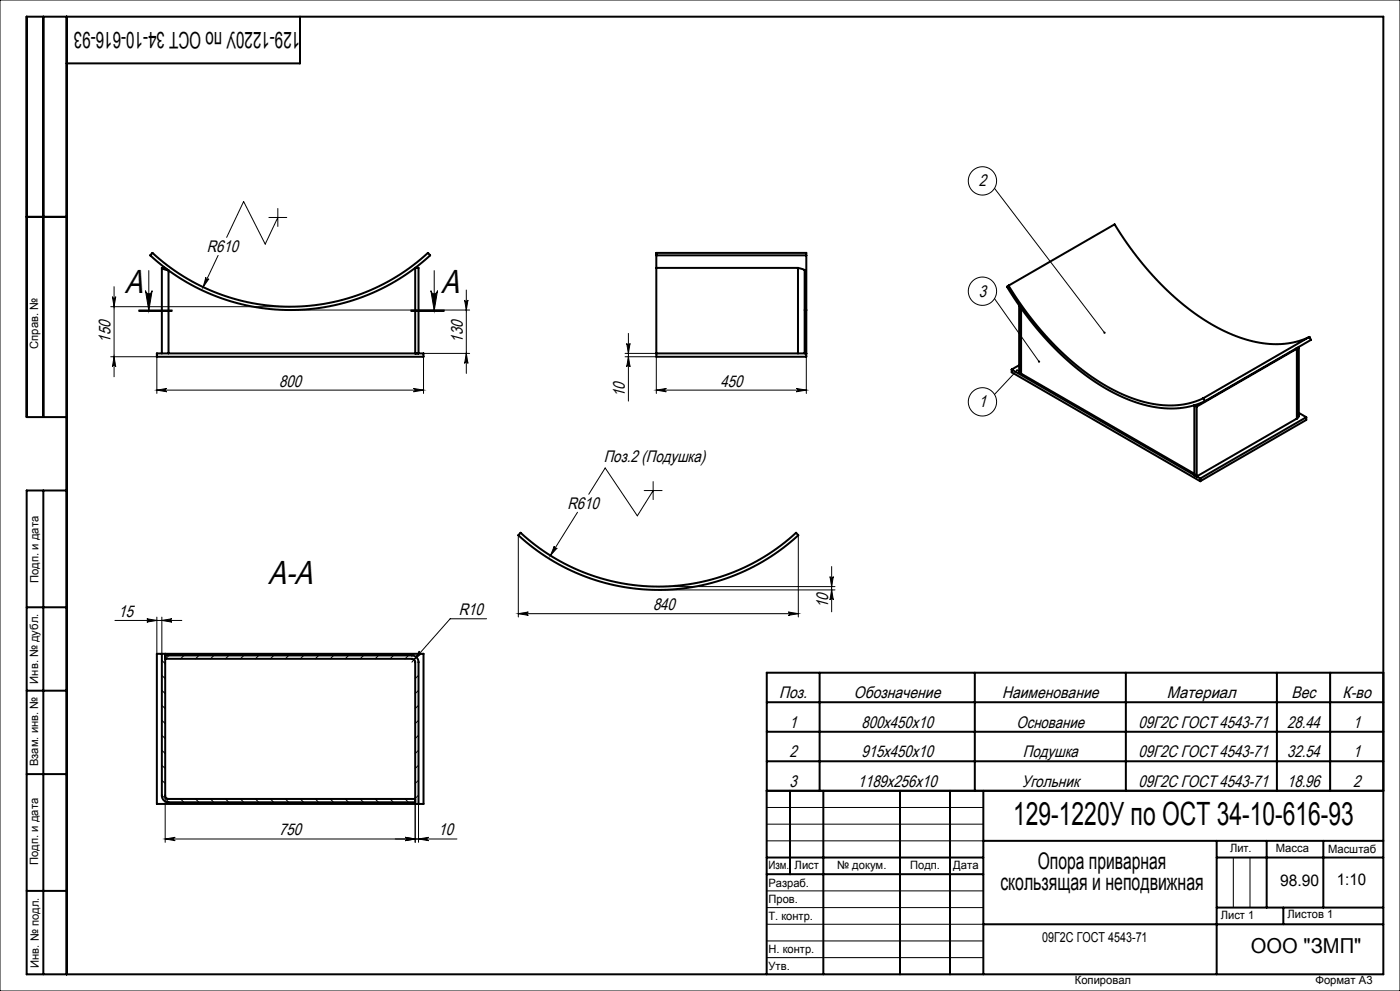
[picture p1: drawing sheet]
<svg xmlns="http://www.w3.org/2000/svg" width="420mm" height="297mm" viewBox="0 0 420 297" stroke-linecap="round" stroke-linejoin="round" font-family="sans-serif">
<g fill="none" stroke="#000" stroke-width=".3">
<path d="M0 0h420v297h-420zM298.3 56.4l33.1 43.3M65.4 76.5l-4.5 9.5M80.7 65.2h5.3M83.3 65.2l-3.7 8-6.5-12.8-5.1 10.7M83.3 62.5v5.4M33.2 91.9h53.9M33.7 88.9a.5 .5 0 0 0 .5 .5 .5 .5 0 0 0 .5-.5l-.5 3zM34.2 85.9v27M41.6 93.3h10zM41.6 93.1h10M41.6 92.9h10"/>
<path d="M43.6 87.1a1 1 0 0 0 1 1 1 1 0 0 0 1-1l-1 6zM44.6 81.1v12M61.8 83.1a.5 .5 0 0 0 .2 .7 .5 .5 0 0 0 .7-.3l-1.8 2.5zM87.1 92.9h53.8M123.3 93.1h10M123.3 93.3h10M129.3 87.1a1 1 0 0 0 1 1 1 1 0 0 0 1-1l-1 6zM130.3 81.1v12M139.4 89.9a.5 .5 0 0 0 .5 .5 .5 .5 0 0 0 .5-.5l-.5 3zM139.9 86.9v25M188.5 99.9v20.3M298.3 89.5l13.4 18.9"/>
<path d="M33.2 106.9h13.9v11M34.2 106.9l.5 3a.5 .5 0 0 0-.5-.5 .5 .5 0 0 0-.5 .5zM47.1 116.9l3-.5a.5 .5 0 0 0-.5 .5 .5 .5 0 0 0 .5 .5zM47.1 116.9h80M124.1 116.4l3 .5-3 .5a.5 .5 0 0 0 .4-.5 .5 .5 0 0 0-.4-.5zM127.1 106.9v11M127.1 105.9h13.8M139.9 105.9l.5 3a.5 .5 0 0 0-.5-.5 .5 .5 0 0 0-.5 .5zM187.5 106.9h9.4v11M187.5 105.9h9.4M188 102.9a.5 .5 0 0 0 .5 .5 .5 .5 0 0 0 .5-.5l-.5 3zM188.5 106.9l.5 3a.5 .5 0 0 0-.5-.5 .5 .5 0 0 0-.5 .5z"/>
<path d="M196.9 116.9l3-.5a.5 .5 0 0 0-.5 .5 .5 .5 0 0 0 .5 .5zM196.9 116.9h45M238.9 116.4l3 .5-3 .5a.5 .5 0 0 0 .5-.5 .5 .5 0 0 0-.5-.5zM241.9 106.9v11M305.1 111l-6.8 7.2M173.2 153.5l-8.1 13M193.3 147h5.3M195.9 147l-4.7 7.6-9.6-14.3-5 7.8M195.9 144.3v5.4M155.5 160.4v24.5M166.3 163.7a.5 .5 0 0 0 .2 .7 .5 .5 0 0 0 .6-.2l-2 2.3zM197.5 175.8h53"/>
<path d="M197.5 176.8h53M239.5 160.4v24.5M249 172.8a.5 .5 0 0 0 .5 .5 .5 .5 0 0 0 .5-.5l-.5 3zM249.5 169.8v13.6M249.5 176.8l.5 3a.5 .5 0 0 0-.5-.5 .5 .5 0 0 0-.5 .5zM34.5 185.9h20.1M44.1 185.4l3 .5-3 .5a.5 .5 0 0 0 .4-.5 .5 .5 0 0 0-.4-.5zM47.1 184.9v11M48.6 185.9l3-.5a.5 .5 0 0 0-.5 .5 .5 .5 0 0 0 .5 .5zM48.6 197.9l1 1M48.6 184.9v11M50.7 196.4l-1 1"/>
<path d="M55.2 196.4l-1 1M59.7 196.4l-1 1M64.2 196.4l-1 1M68.6 196.4l-1 1M73.1 196.4l-1 1M77.6 196.4l-1 1M82.1 196.4l-1 1M86.6 196.4l-1 1M91.1 196.4l-1 1M95.6 196.4l-1 1M100.1 196.4l-1 1M104.6 196.4l-1 1"/>
<path d="M109.1 196.4l-1 1M113.5 196.4l-1 1M118 196.4l-1 1M122.5 196.4l-1 1M124.7 198.8l-.1 .1M125.8 195.1a.5 .5 0 0 0 .1 .7 .5 .5 0 0 0 .7 0l-2.4 1.9zM146 185.4h-10.9l-11.5 13M155.5 183.9l3-.5a.5 .5 0 0 0-.5 .5 .5 .5 0 0 0 .5 .5zM155.5 183.9h84M236.5 183.4l3 .5-3 .5a.5 .5 0 0 0 .5-.5 .5 .5 0 0 0-.5-.5zM48.6 215.9l1 1M48.6 211.4l1 1"/>
<path d="M48.6 206.9l1 1M48.6 202.4l1 1M125.6 202.4l-1 1M125.6 206.9l-1 1M125.6 211.4l-1 1M125.6 215.9l-1 1M48.6 238.3l2.1 2.1M48.6 233.8l1 1M48.6 229.3l1 1M48.6 224.8l1 1M48.6 220.4l1 1M49.6 238.4v14"/>
<path d="M54.2 239.4l1 1M58.7 239.4l1 1M63.2 239.4l1 1M67.6 239.4l1 1M72.1 239.4l1 1M76.6 239.4l1 1M81.1 239.4l1 1M85.6 239.4l1 1M90.1 239.4l1 1M94.6 239.4l1 1M99.1 239.4l1 1M103.6 239.4l1 1"/>
<path d="M108.1 239.4l1 1M112.5 239.4l1 1M117 239.4l1 1M121.5 239.4l1 1M125.6 220.4l-1 1M125.6 224.8l-1 1M125.6 229.3l-1 1M125.6 233.8l-1 1M125.6 238.3l-1 1M49.6 251.4l3-.5a.5 .5 0 0 0-.5 .5 .5 .5 0 0 0 .5 .5zM49.6 251.4h87.5M121.6 250.9l3 .5-3 .5a.5 .5 0 0 0 .4-.5 .5 .5 0 0 0-.4-.5z"/>
<path d="M124.6 240.9v11.5M125.6 251.4l3-.5a.5 .5 0 0 0-.5 .5 .5 .5 0 0 0 .5 .5zM125.6 240.9v11.5M230 242h65M230 247h65M230 252h65M370 257v15M375 257v15M230 267h65M230 272h65M230 277h65M230 282h65"/>
<path d="M230 287h65"/>
<circle cx="294.7" cy="54.2" r="4.2"/>
<circle cx="294.7" cy="87.3" r="4.2"/>
<circle cx="294.7" cy="120.4" r="4.2"/>
</g>
<g fill="none" stroke="#000" stroke-width=".6">
<path d="M13 5v120M20 5v287M90 5v14h-70M8 65h12M45.7 75.8a61 61 0 0 0 82.7 0l.7 .7a62 62 0 0 1-84 0zM196.9 76.5v3.8M196.9 76.5v-.7h45v.7M196.9 76.5h45M241.9 76.5v16.4M48.6 80.3l2 .7M48.6 80.3h1l1 .7M48.6 80.3v25.6"/>
<path d="M50.6 81v24.9M196.9 80.3h42.5M196.9 80.3v26.6h45v-14M239.4 80.3l2 .7v24.9M239.4 80.3v25.6M241.4 92.9h.5M302.6 85.6l-.5 .3a87.5 87.5 0 0 0 30.7 31.2 34.9 34.9 0 0 0 23.7 4.8l2.6-.7 2.4-1M302.6 85.6a85.4 85.4 0 0 0 31.3 31.2 33 33 0 0 0 23.1 4l4-1.5M302.6 85.6l31.8-18.4a85.4 85.4 0 0 0 31.3 31.2 33 33 0 0 0 23.1 4l4-1.4M305.7 91.5v19.7l.6 .8M306.3 92.4v19.6M47.1 105.9h80v1h-80z"/>
<path d="M124.6 105.9v-25.6h1v25.6M196.9 105.9h45M303.5 110.7l56.6 32.7M303.5 110.7v.9l56.6 32.6M305.7 109.5l-2.2 1.2M306.3 112l52 30M361 119.3l.5 .9M388.9 104.4l.2 .1M389.1 104.5l-30.1 17.4M389.1 104.5v20.9M389.6 104l-.5 .5M389.6 104v20.6l-.5 .8"/>
<path d="M392.8 101l.5 .9-31.8 18.3M392.8 101l-31.8 18.3M20 125h-12v-120h407v287h-407v-145h12M359 121.9l-.7-.4v20.9l.7 .4M359 121.9v20.9M389.1 125.4l-30.1 17.4M389.6 123.7l2.3 1.3M391.9 125l-31.8 18.4M391.9 125v.9l-31.8 18.3M13 147v145M156.2 159.7a61 61 0 0 0 82.6 0l.7 .7a62 62 0 0 1-84 0zM360.1 143.4v.8"/>
<path d="M8 182h12M47.1 195.9h80v45h-80zM48.6 195.9v42.5a2 2 0 0 0 2 2h74M49.6 195.9v42.5a1 1 0 0 0 1 1h74M49.6 196.4h74a2 2 0 0 1 2 2v42.5M49.6 197.4h74a1 1 0 0 1 1 1v42.5M8 207h12M230 219.3h185M230 210.5h185M245.9 201.6v35.4M292.4 201.6v35.4M337.8 201.6v35.4"/>
<path d="M383.1 201.6v35.4M399 201.6v35.4M415 201.6h-185v90.4M8 232h12M230 237h185M230 228.2h185M237 237v25M247 237v55M270 237v55M285 237v55M295 237v55M230 257h65"/>
<path d="M295 252h120M365 252v40M365 257h50M380 252v20M397 252v20M8 267h12M230 262h65M295 277h120M365 272h50M385 272v5"/>
</g>
<g fill="#000">
<path d="M61.8 83.1l-.9 2.9 1.8-2.5a.5 .5 0 0 1-.7 .3 .5 .5 0 0 1-.2-.7zM47.1 116.9l3-.5a.5 .5 0 0 0-.5 .5 .5 .5 0 0 0 .5 .5zM124.1 116.4l3 .5-3 .5a.5 .5 0 0 0 .4-.5 .5 .5 0 0 0-.4-.5zM196.9 116.9l3-.5a.5 .5 0 0 0-.5 .5 .5 .5 0 0 0 .5 .5zM238.9 116.4l3 .5-3 .5a.5 .5 0 0 0 .5-.5 .5 .5 0 0 0-.5-.5zM125.8 195.1l-1.6 2.6 2.4-1.9a.5 .5 0 0 1-.7 0 .5 .5 0 0 1-.1-.7zM166.3 163.7l-1.2 2.8 2-2.3a.5 .5 0 0 1-.6 .2 .5 .5 0 0 1-.2-.7z"/>
<path d="M331.1 99.5v.4l.5 .1-.2-.3 .2 .2v-.4zM304.9 110.7a.33 .33 0 0 0 0 .5 .33 .33 0 0 0 .5 0 .33 .33 0 0 0 0-.5l-.3 .3 .3-.3zM311.5 108.1v.5h.4l-.2-.2 .3 .2-.1-.5zM129.3 87.1a1 1 0 0 0 1 1 1 1 0 0 0 1-1l-1 6zM43.6 87.1a1 1 0 0 0 1 1 1 1 0 0 0 1-1l-1 6z"/>
<path d="M34.2 106.9l.5 3a.5 .5 0 0 0-.5-.5 .5 .5 0 0 0-.5 .5zM33.7 88.9a.5 .5 0 0 0 .5 .5 .5 .5 0 0 0 .5-.5l-.5 3zM139.9 105.9l.5 3a.5 .5 0 0 0-.5-.5 .5 .5 0 0 0-.5 .5zM139.4 89.9a.5 .5 0 0 0 .5 .5 .5 .5 0 0 0 .5-.5l-.5 3z"/>
<path d="M188 102.9a.5 .5 0 0 0 .5 .5 .5 .5 0 0 0 .5-.5l-.5 3zM188.5 106.9l.5 3a.5 .5 0 0 0-.5-.5 .5 .5 0 0 0-.5 .5zM249 172.8a.5 .5 0 0 0 .5 .5 .5 .5 0 0 0 .5-.5l-.5 3zM249.5 176.8l.5 3a.5 .5 0 0 0-.5-.5 .5 .5 0 0 0-.5 .5z"/>
<path d="M48.6 185.9l3-.5a.5 .5 0 0 0-.5 .5 .5 .5 0 0 0 .5 .5zM44.1 185.4l3 .5-3 .5a.5 .5 0 0 0 .4-.5 .5 .5 0 0 0-.4-.5z"/>
<path d="M155.5 183.9l3-.5a.5 .5 0 0 0-.5 .5 .5 .5 0 0 0 .5 .5zM236.5 183.4l3 .5-3 .5a.5 .5 0 0 0 .5-.5 .5 .5 0 0 0-.5-.5z"/>
<path d="M49.6 251.4l3-.5a.5 .5 0 0 0-.5 .5 .5 .5 0 0 0 .5 .5zM121.6 250.9l3 .5-3 .5a.5 .5 0 0 0 .4-.5 .5 .5 0 0 0-.4-.5z"/>
<path d="M125.6 251.4l3-.5a.5 .5 0 0 0-.5 .5 .5 .5 0 0 0 .5 .5zM121.6 250.9l3 .5-3 .5a.5 .5 0 0 0 .4-.5 .5 .5 0 0 0-.4-.5z"/>
</g>
<g font-size="10">
<text x="37.4" y="87.9">A</text>
<text x="132.3" y="87.9">A</text>
<text x="80.5" y="175.1">A-A</text>
</g>
<text font-size="9.6" x="303.9" y="247.3">129-1220У по ОСТ 34-10-616-93</text>
<g font-size="6.9">
<text x="90.1" y="9.6" transform="rotate(-180 90.1 9.6)">129-1220У по ОСТ 34-10-616-93</text>
<text x="311.3" y="260.4">Опора приварная</text>
<text x="300.1" y="266.8">скользящая и неподвижная</text>
</g>
<text font-size="6.2" x="375.2" y="285.5">ООО &quot;ЗМП&quot;</text>
<g font-size="5">
<text x="293.6" y="55.8">2</text>
<text x="62" y="75.5">R610</text>
<text x="293.6" y="88.9">3</text>
<text x="33.1" y="102.7" transform="rotate(-90 33.1 102.7)">150</text>
<text x="138.8" y="102.7" transform="rotate(-90 138.8 102.7)">130</text>
<text x="83.8" y="115.8">800</text>
<text x="187.4" y="119.1" transform="rotate(-90 187.4 119.1)">10</text>
<text x="216.2" y="115.8">450</text>
<text x="293.6" y="122">1</text>
<text x="181.1" y="138.4">Поз.2 (Подушка)</text>
<text x="170.2" y="152.5">R610</text>
<text x="35.6" y="184.9">15</text>
<text x="137.6" y="184.4">R10</text>
<text x="195.9" y="182.8">840</text>
<text x="248.4" y="182.3" transform="rotate(-90 248.4 182.3)">10</text>
<text x="233.8" y="209.3">Поз.</text>
<text x="256.2" y="209.3">Обозначение</text>
<text x="300.7" y="209.3">Наименование</text>
<text x="350.1" y="209.3">Материал</text>
<text x="387.4" y="209.3">Вес</text>
<text x="402.8" y="209.3">К-во</text>
<text x="236.9" y="218.1">1</text>
<text x="258.4" y="218.1">800х450х10</text>
<text x="305" y="218.1">Основание</text>
<text x="341.5" y="218.1">09Г2С ГОСТ 4543-71</text>
<text x="386.1" y="218.1">28.44</text>
<text x="405.9" y="218.1">1</text>
<text x="236.9" y="227">2</text>
<text x="258.4" y="227">915x450x10</text>
<text x="306.8" y="227">Подушка</text>
<text x="341.5" y="227">09Г2С ГОСТ 4543-71</text>
<text x="386.1" y="227">32.54</text>
<text x="405.9" y="227">1</text>
<text x="236.9" y="235.8">3</text>
<text x="257.3" y="235.8">1189x256x10</text>
<text x="306.5" y="235.8">Угольник</text>
<text x="341.5" y="235.8">09Г2С ГОСТ 4543-71</text>
<text x="386.1" y="235.8">18.96</text>
<text x="405.9" y="235.8">2</text>
<text x="83.8" y="250.4">750</text>
<text x="131.6" y="250.4">10</text>
</g>
<g font-size="4.8">
<text x="384" y="265.6">98.90</text>
<text x="401" y="265.3">1:10</text>
</g>
<text font-size="4.1" x="312.7" y="282.2">09Г2С ГОСТ 4543-71</text>
<g font-size="3.4">
<text x="11.5" y="104.5" transform="rotate(-90 11.5 104.5)">Справ. №</text>
<text x="11.6" y="174.7" transform="rotate(-90 11.6 174.7)">Подп. и дата</text>
<text x="11.4" y="204.9" transform="rotate(-90 11.4 204.9)">Инв. № дубл.</text>
<text x="11.4" y="229.6" transform="rotate(-90 11.4 229.6)">Взам. инв. №</text>
<text x="369" y="255.5">Лит.</text>
<text x="382.8" y="255.5">Масса</text>
<text x="398.4" y="255.6">Масштаб</text>
<text x="11.4" y="259.2" transform="rotate(-90 11.4 259.2)">Подп. и дата</text>
<text x="230.5" y="260.5">Изм.</text>
<text x="238.4" y="260.4">Лист</text>
<text x="251.1" y="260.4">№ докум.</text>
<text x="273" y="260.4">Подп.</text>
<text x="286" y="260.4">Дата</text>
<text x="230.5" y="265.7">Разраб.</text>
<text x="230.5" y="275.7">Т. контр.</text>
<text x="230.6" y="270.7">Пров.</text>
<text x="366.2" y="275.3">Лист 1</text>
<text x="386.3" y="275.2">Листов 1</text>
<text x="230.6" y="285.7">Н. контр.</text>
<text x="11.6" y="290" transform="rotate(-90 11.6 290)">Инв. № подл.</text>
<text x="230.6" y="290.7">Утв.</text>
<text x="322.5" y="295">Копировал</text>
<text x="394.6" y="295">Формат А3</text>
</g>
</svg>
